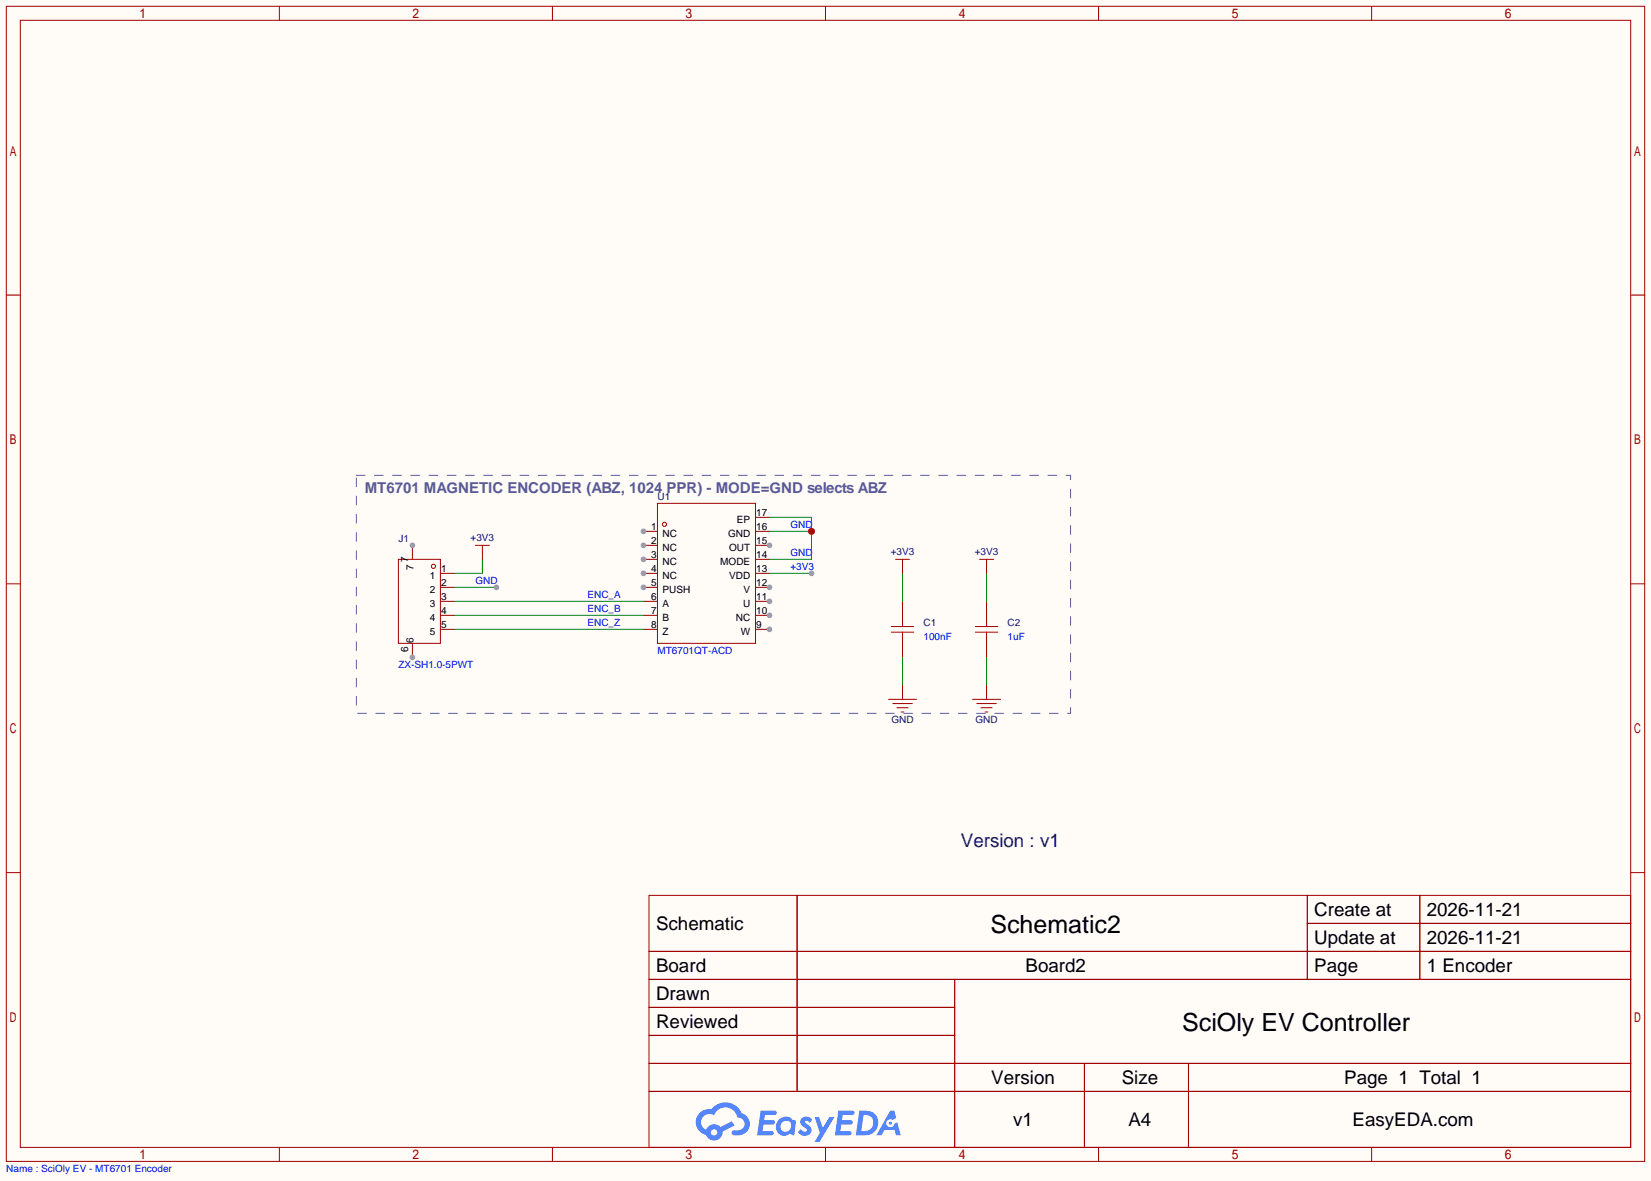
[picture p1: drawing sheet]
<svg xmlns="http://www.w3.org/2000/svg" width="299mm" height="214mm" viewBox="0 0 299 214" stroke-linecap="round" stroke-linejoin="round" font-family="sans-serif">
<path d="M0 0h299.5v214.2h-299.5z" fill="#fffcf7"/>
<g fill="none" stroke="#a10000" stroke-width=".18">
<path d="M1.1 1.1h297.2v209.6h-297.2zM3.7 3.7h292.1v204.5h-292.1zM50.7 1.1v2.6M100.2 1.1v2.6M149.7 1.1v2.6M199.3 1.1v2.6M248.8 1.1v2.6M1.1 53.5h2.6M295.8 53.5h2.5M1.1 105.9h2.6M295.8 105.9h2.5M1.1 158.3h2.6"/>
<path d="M295.8 158.3h2.5M117.7 162.4h178.1v45.8h-178.1zM117.7 172.6h178.1M117.7 177.7h178.1M144.6 162.4v35.6M173.2 177.7v30.5M237.1 162.4v15.3M237.1 167.5h58.7M257.5 162.4v15.3M117.7 182.8h55.5M117.7 192.9h178.1M117.7 187.8h55.5"/>
<path d="M117.7 198h178.1M196.7 192.9v15.3M215.6 192.9v15.3M50.7 208.2v2.5M100.2 208.2v2.5M149.7 208.2v2.5M199.3 208.2v2.5M248.8 208.2v2.5"/>
</g>
<g fill="#5487ff">
<path d="M145.5 202.8a1.3 1.3 0 0 1 1.8 .3l-.4 .6a.54 .54 0 0 0-.9-.2l.1 .2a1.58 1.58 0 0 1 1.1 1.6 1.43 1.43 0 0 1-2.5 .1l.5-.6a.64 .64 0 0 0 .5 .5 .64 .64 0 0 0 .7-.3l-.2-.2a1.6 1.6 0 0 1-1-1.6z"/>
<path d="M147.7 202.7h.9l.7 1.9 1.1-1.9h.9l-2.7 4.5h-.9l1-1.7z"/>
<path d="M138 201.5h1.6a1.31 1.31 0 0 1 1.2 .2 .4 .4 0 0 1-.3 .6h-1.8l-.1 .9h1.6a.4 .4 0 0 1 .4 .4 .4 .4 0 0 1-.4 .4h-1.7l-.2 1.2h.8a1.23 1.23 0 0 1 1.2 .2 .39 .39 0 0 1-.3 .6h-2.7z"/>
<path d="M152.1 201.5h1.6a1.32 1.32 0 0 1 1.3 .2 .39 .39 0 0 1-.4 .6h-1.7l-.2 .9h1.7a.4 .4 0 0 1 .3 .4 .4 .4 0 0 1-.4 .4h-1.7l-.2 1.2h.8a1.23 1.23 0 0 1 1.2 .2 .39 .39 0 0 1-.3 .6h-2.7z"/>
<path d="M161.5 201.5h.7l.4 1.3-.7 .4a.75 .75 0 0 0-1.1 .3 .75 .75 0 0 0 .5 1 .75 .75 0 0 0 .9-.6l.6-.3 .6 2.4h-.9l-.2-1h-1.9l-.5 1h-.9z"/>
<path d="M155.9 201.5l-.7 4.5h1.5a2.27 2.27 0 0 0 2.6-2.3 2.27 2.27 0 0 0-2.7-2.2zM156.6 202.3a1.5 1.5 0 0 1 1.8 1.5 1.5 1.5 0 0 1-1.9 1.4h-.3z"/>
<path d="M141.3 203.1a1.62 1.62 0 0 0-.4 2.1 1.62 1.62 0 0 0 2 .7l.4-.3 .3 .3 .5 .1 .3-2.5-.2-.3h-.4a1.58 1.58 0 0 0-2.5-.1zM141.9 203.6a.99 .99 0 0 1 1.6 .3 .99 .99 0 0 1-.9 1.4 .94 .94 0 0 1-1-.5 .94 .94 0 0 1 .3-1.2z"/>
<path d="M126.9 201.9a2.37 2.37 0 0 0 1.2 4 1.54 1.54 0 0 0 1.7 1 1.54 1.54 0 0 0 1.3-1.6l2.1-1.1-.5-.8-2 1.1a1.57 1.57 0 0 0-2.6 .4 1.5 1.5 0 0 1-.8-2.1 1.5 1.5 0 0 1 2.2-.5 2.23 2.23 0 0 1 2.3-1.4 2.23 2.23 0 0 1 2 1.8 1.16 1.16 0 0 1 1.2 1.1 1.16 1.16 0 0 1-1 1.3h-.7a.47 .47 0 0 0-.6 .3 .47 .47 0 0 0 .4 .6 2.23 2.23 0 0 0 2.3-.7 2.23 2.23 0 0 0 .4-2.3 2.16 2.16 0 0 0-1.3-1.1 3.2 3.2 0 0 0-5.4-.7l-1.2 .1zM129 205.4a.58 .58 0 0 1 1.1 0 .58 .58 0 0 1-1.1 0z"/>
<circle cx="161.5" cy="203.8" r=".28"/>
</g>
<g fill="none" stroke="#a10000" stroke-width=".18">
<path d="M119.3 91.3h17.7v25.4h-17.7z"/>
<circle cx="120.5" cy="95.1" r=".38"/>
</g>
<path d="M116.7 96.4h2.6" fill="none" stroke="#870000" stroke-width=".18"/>
<circle cx="116.7" cy="96.4" r=".51" fill="#999"/>
<path d="M116.7 98.9h2.6" fill="none" stroke="#870000" stroke-width=".18"/>
<circle cx="116.7" cy="98.9" r=".51" fill="#999"/>
<path d="M116.7 101.5h2.6" fill="none" stroke="#870000" stroke-width=".18"/>
<circle cx="116.7" cy="101.5" r=".51" fill="#999"/>
<path d="M116.7 104h2.6" fill="none" stroke="#870000" stroke-width=".18"/>
<circle cx="116.7" cy="104" r=".51" fill="#999"/>
<path d="M116.7 106.6h2.6" fill="none" stroke="#870000" stroke-width=".18"/>
<circle cx="116.7" cy="106.6" r=".51" fill="#999"/>
<path d="M116.7 109.1h2.6M116.7 111.6h2.6M116.7 114.2h2.6M137 114.2h2.6" fill="none" stroke="#870000" stroke-width=".18"/>
<circle cx="139.6" cy="114.2" r=".51" fill="#999"/>
<path d="M137 111.6h2.6" fill="none" stroke="#870000" stroke-width=".18"/>
<circle cx="139.6" cy="111.6" r=".51" fill="#999"/>
<path d="M137 109.1h2.6" fill="none" stroke="#870000" stroke-width=".18"/>
<circle cx="139.6" cy="109.1" r=".51" fill="#999"/>
<path d="M137 106.6h2.6" fill="none" stroke="#870000" stroke-width=".18"/>
<circle cx="139.6" cy="106.6" r=".51" fill="#999"/>
<path d="M137 98.9h2.6M137 104h2.6M137 101.5h2.6" fill="none" stroke="#870000" stroke-width=".18"/>
<circle cx="139.6" cy="98.9" r=".51" fill="#999"/>
<path d="M137 96.4h2.6M137 93.9h2.6M74.8 116.7v2.6M79.9 104h2.5M79.9 106.6h2.5M79.9 109.1h2.5M79.9 111.6h2.5M79.9 114.2h2.5" fill="none" stroke="#870000" stroke-width=".18"/>
<g fill="none" stroke="#a10000" stroke-width=".18">
<path d="M72.3 101.5h7.6v15.2h-7.6z"/>
<circle cx="78.6" cy="102.7" r=".38"/>
</g>
<circle cx="74.8" cy="119.3" r=".51" fill="#999"/>
<path d="M74.8 98.9v2.6" fill="none" stroke="#870000" stroke-width=".18"/>
<circle cx="74.8" cy="98.9" r=".51" fill="#999"/>
<path d="M86.2 98.9h2.6M87.5 98.9v1.3M161.7 113.7h4M161.7 114.7h4M163.7 111.6v2.1M163.7 114.7v2M176.9 113.7h4.1M176.9 114.7h4.1M178.9 111.6v2.1M178.9 114.7v2" fill="none" stroke="#a10000" stroke-width=".18"/>
<path d="M87.5 100.2v1.3M163.7 109.1v2.5M163.7 116.7v2.6M178.9 109.1v2.5M178.9 116.7v2.6" fill="none" stroke="#870000" stroke-width=".18"/>
<path d="M87.5 101.5v2.5h-5.1M139.6 104h7.6" fill="none" stroke="#008700" stroke-width=".18"/>
<circle cx="147.2" cy="104" r=".51" fill="#999"/>
<path d="M82.4 106.6h7.6M163.7 104v5.1M178.9 104v5.1" fill="none" stroke="#008700" stroke-width=".18"/>
<path d="M163.7 102.7v1.3M178.9 102.7v1.3" fill="none" stroke="#870000" stroke-width=".18"/>
<path d="M162.4 101.5h2.6M163.7 101.5v1.2M177.7 101.5h2.5M178.9 101.5v1.2" fill="none" stroke="#a10000" stroke-width=".18"/>
<circle cx="90" cy="106.6" r=".51" fill="#999"/>
<path d="M139.6 93.9h7.6v7.6h-7.6M139.6 96.4h7.6" fill="none" stroke="#008700" stroke-width=".18"/>
<circle cx="147.2" cy="96.4" r=".63" fill="#c00"/>
<path d="M82.4 109.1h34.3M82.4 111.6h34.3M82.4 114.2h34.3M163.7 119.3v5M178.9 119.3v5" fill="none" stroke="#008700" stroke-width=".18"/>
<path d="M163.7 124.3v2.6M178.9 124.3v2.6" fill="none" stroke="#870000" stroke-width=".18"/>
<path d="M161.2 126.9h5M161.9 127.6h3.6M162.7 128.4h2M163.4 129.2h.6M176.4 126.9h5.1M177.2 127.6h3.5M177.9 128.4h2.1M178.7 129.2h.5" fill="none" stroke="#a10000" stroke-width=".18"/>
<path d="M64.6 86.2h129.6v43.2h-129.6z" fill="none" stroke="#595999" stroke-width=".18" stroke-dasharray="1.5 1.8"/>
<g font-size="4.5">
<text x="179.6" y="169.2">Schematic2</text>
<text x="214.4" y="187">SciOly EV Controller</text>
</g>
<text font-size="3.4" fill="#000080" x="174.3" y="153.6">Version : v1</text>
<g font-size="3.4">
<text x="238.4" y="166.1">Create at</text>
<text x="258.8" y="166.1">2026-11-21</text>
<text x="119" y="168.7">Schematic</text>
<text x="238.4" y="171.2">Update at</text>
<text x="258.8" y="171.2">2026-11-21</text>
<text x="119" y="176.3">Board</text>
<text x="186" y="176.3">Board2</text>
<text x="238.4" y="176.3">Page</text>
<text x="258.8" y="176.3">1 Encoder</text>
<text x="119" y="181.4">Drawn</text>
<text x="119" y="186.5">Reviewed</text>
<text x="179.8" y="196.6">Version</text>
<text x="203.5" y="196.6">Size</text>
<text x="243.8" y="196.6">Page 1 Total 1</text>
<text x="183.8" y="204.2">v1</text>
<text x="204.7" y="204.2">A4</text>
<text x="245.3" y="204.2">EasyEDA.com</text>
</g>
<text font-size="2.7" fill="#5a5a9a" x="66.2" y="89.5">MT6701 MAGNETIC ENCODER (ABZ, 1024 PPR) - MODE=GND selects ABZ</text>
<g font-size="1.8" fill="#000080">
<text x="119.3" y="90.8">U1</text>
<text x="72.3" y="98.4">J1</text>
<text x="85.4" y="98.1">+3V3</text>
<text x="161.6" y="100.7">+3V3</text>
<text x="176.8" y="100.7">+3V3</text>
<text x="167.5" y="113.6">C1</text>
<text x="182.8" y="113.6">C2</text>
<text x="161.7" y="131.2">GND</text>
<text x="176.9" y="131.2">GND</text>
</g>
<g font-size="1.8">
<text x="133.7" y="94.8">EP</text>
<text x="137.2" y="93.5">17</text>
<text x="74" y="102" transform="rotate(-90 74 102)">7</text>
<text x="118.1" y="96.1">1</text>
<text x="118.1" y="98.6">2</text>
<text x="118.1" y="101.2">3</text>
<text x="120.2" y="97.4">NC</text>
<text x="120.2" y="99.9">NC</text>
<text x="132.1" y="97.4">GND</text>
<text x="132.3" y="99.9">OUT</text>
<text x="137.2" y="101.2">14</text>
<text x="137.2" y="98.6">15</text>
<text x="137.2" y="96.1">16</text>
<text x="75" y="103.5" transform="rotate(-90 75 103.5)">7</text>
<text x="77.9" y="105">1</text>
<text x="77.9" y="107.5">2</text>
<text x="80" y="103.7">1</text>
<text x="80" y="106.2">2</text>
<text x="118.1" y="103.7">4</text>
<text x="118.1" y="106.2">5</text>
<text x="120.2" y="102.4">NC</text>
<text x="120.2" y="105">NC</text>
<text x="120.2" y="107.5">PUSH</text>
<text x="130.7" y="102.4">MODE</text>
<text x="132.3" y="105">VDD</text>
<text x="134.9" y="107.5">V</text>
<text x="137.2" y="106.2">12</text>
<text x="137.2" y="103.7">13</text>
<text x="77.9" y="110.1">3</text>
<text x="77.9" y="112.6">4</text>
<text x="80" y="108.8">3</text>
<text x="80" y="111.3">4</text>
<text x="80" y="113.9">5</text>
<text x="118.1" y="108.8">6</text>
<text x="118.1" y="111.3">7</text>
<text x="118.1" y="113.9">8</text>
<text x="120.2" y="110.1">A</text>
<text x="120.2" y="112.6">B</text>
<text x="133.5" y="112.6">NC</text>
<text x="134.8" y="110.1">U</text>
<text x="137.2" y="113.9">9</text>
<text x="137.2" y="111.3">10</text>
<text x="137.2" y="108.8">11</text>
<text x="74" y="118.2" transform="rotate(-90 74 118.2)">6</text>
<text x="75" y="116.7" transform="rotate(-90 75 116.7)">6</text>
<text x="77.9" y="115.1">5</text>
<text x="120.2" y="115.1">Z</text>
<text x="134.4" y="115.1">W</text>
</g>
<g font-size="1.8" fill="#00f">
<text x="143.4" y="95.8">GND</text>
<text x="143.4" y="100.9">GND</text>
<text x="86.2" y="106">GND</text>
<text x="143.4" y="103.5">+3V3</text>
<text x="106.6" y="108.5">ENC_A</text>
<text x="106.6" y="111.1">ENC_B</text>
<text x="106.6" y="113.6">ENC_Z</text>
<text x="119.3" y="118.7">MT6701QT-ACD</text>
<text x="167.5" y="116.2">100nF</text>
<text x="182.8" y="116.2">1uF</text>
<text x="72.3" y="121.2">ZX-SH1.0-5PWT</text>
<text x="1.1" y="212.7">Name : SciOly EV - MT6701 Encoder</text>
</g>
</svg>
